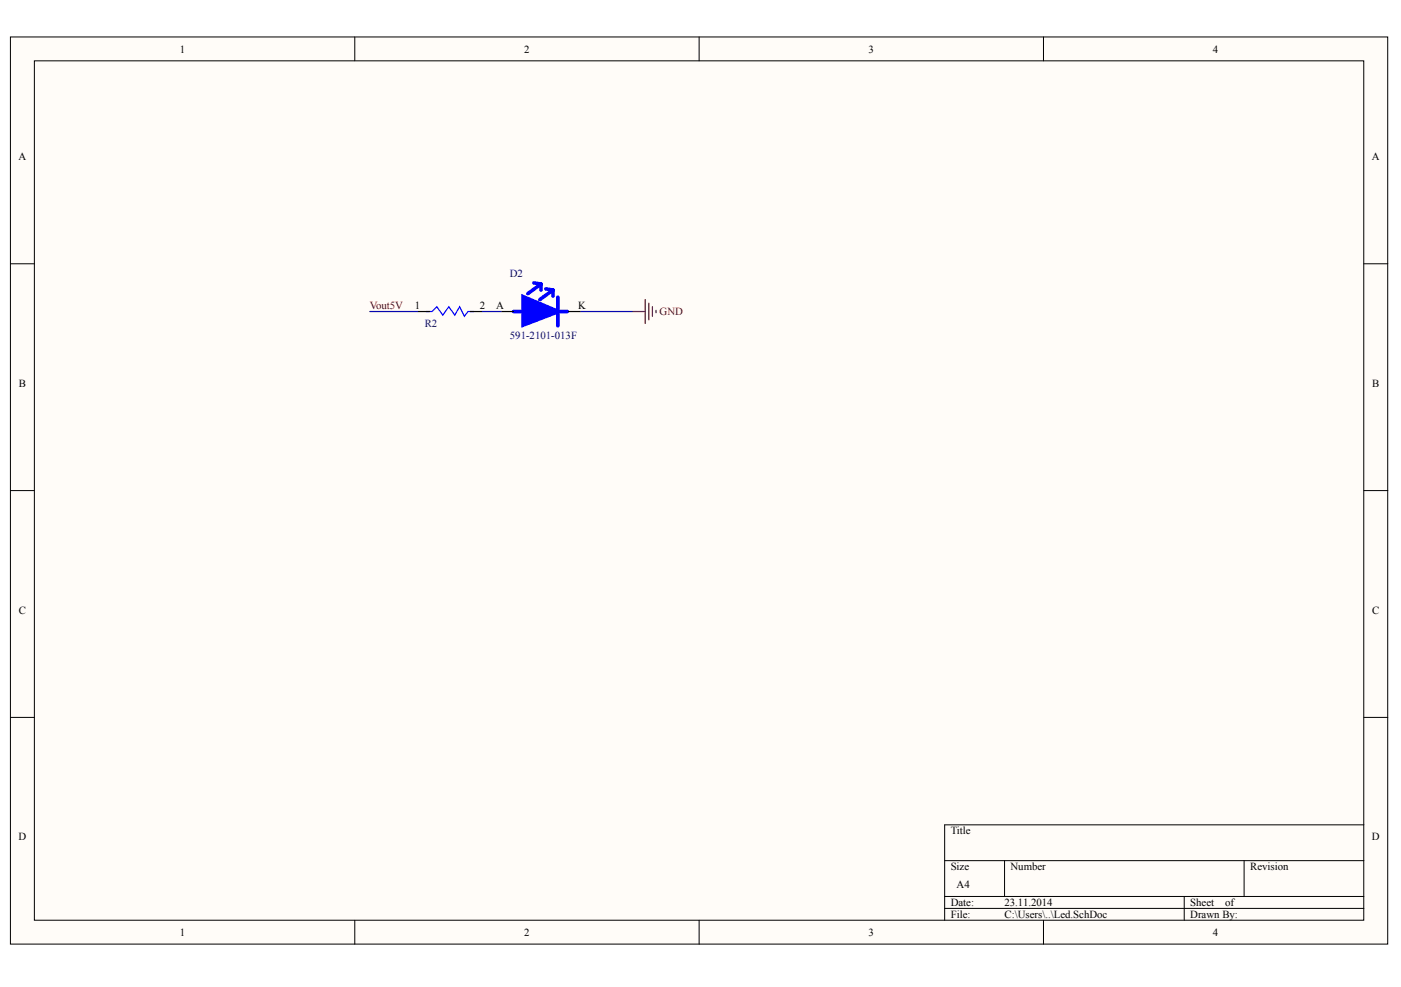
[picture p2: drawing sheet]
<svg xmlns="http://www.w3.org/2000/svg" width="287mm" height="202mm" viewBox="0 0 287 202" stroke-linecap="round" stroke-linejoin="round" font-family="sans-serif">
<g fill="#fffcf8" stroke="#000" stroke-width=".2">
<path d="M2.1 7.6h282v185.8h-282z"/>
<path d="M7 12.5h272.2v176h-272.2z"/>
</g>
<g fill="none" stroke="#000" stroke-width=".2">
<path d="M72.6 7.6v4.9M143.1 7.6v4.9M213.6 7.6v4.9M2.1 54h4.9M279.2 54h4.9M2.1 100.5h4.9M279.2 100.5h4.9M2.1 146.9h4.9M279.2 146.9h4.9M193.4 176.3h85.8M205.6 176.3v7.3M254.7 176.3v7.3"/>
<path d="M279.2 168.9h-85.8v19.6M72.6 188.5v4.9M143.1 188.5v4.9M193.4 183.6h85.8M193.4 186h85.8M213.6 188.5v4.9M242.4 183.6v4.9"/>
</g>
<path d="M87.2 63.8h1.2l1-1 1.3 1.7 1.2-1.7 1.2 1.7 1-1.7 1 2 .7-1h1.2" fill="none" stroke="#00f" stroke-width=".25"/>
<path d="M85.5 63.8h2.5M96.3 63.8h2.4M102.7 63.8h2.4M116.4 63.8h2.4" fill="none" stroke="#000" stroke-width=".25"/>
<path d="M107.3 61.1l6.4 2.7-6.4 2.4z" fill="#00f" stroke="#00f" stroke-width="1.2"/>
<path d="M109.3 57.9l1.5 .3M110.8 58.2l-2.7 1.9M110.8 58.2v1.2M111.7 59.2l1.5 .2M113.2 59.4l-2.7 2M113.2 59.4v1.2M105.1 63.8h11.1M114.2 60.9v5.8" fill="none" stroke="#00f" stroke-width=".74"/>
<path d="M75.7 63.8h9.8M98.7 63.8h4M118.8 63.8h10.8" fill="none" stroke="#000080" stroke-width=".25"/>
<path d="M129.6 63.8h2.5M132.1 61.4v4.8M132.8 62.1v3.4M133.6 62.8v2M134.3 63.6v.4" fill="none" stroke="#800000" stroke-width=".25"/>
<g font-size="2.2">
<text x="36.8" y="10.8">1</text>
<text x="107.3" y="10.8">2</text>
<text x="177.8" y="10.8">3</text>
<text x="248.3" y="10.8">4</text>
<text x="3.8" y="32.8">A</text>
<text x="280.9" y="32.8">A</text>
<text x="84.9" y="63.3">1</text>
<text x="98.3" y="63.3">2</text>
<text x="101.6" y="63.3">A</text>
<text x="118.4" y="63.3">K</text>
<text x="3.8" y="79.2">B</text>
<text x="280.9" y="79.2">B</text>
<text x="3.8" y="125.7">C</text>
<text x="280.9" y="125.7">C</text>
<text x="3.8" y="172.1">D</text>
<text x="194.6" y="170.9">Title</text>
<text x="280.9" y="172.1">D</text>
<text x="194.6" y="178.2">Size</text>
<text x="206.9" y="178.2">Number</text>
<text x="255.9" y="178.2">Revision</text>
<text x="194.6" y="185.6">Date:</text>
<text x="195.8" y="181.9">A4</text>
<text x="205.6" y="185.6">23.11.2014</text>
<text x="243.7" y="185.6">Sheet</text>
<text x="250.8" y="185.6">of</text>
<text x="36.8" y="191.7">1</text>
<text x="107.3" y="191.7">2</text>
<text x="177.8" y="191.7">3</text>
<text x="194.6" y="188">File:</text>
<text x="205.6" y="188">C:\Users\..\Led.SchDoc</text>
<text x="243.7" y="188">Drawn By:</text>
<text x="248.3" y="191.7">4</text>
</g>
<g font-size="2.2" fill="#000080">
<text x="104.4" y="56.7">D2</text>
<text x="87" y="67">R2</text>
<text x="104.4" y="69.4">591-2101-013F</text>
</g>
<g font-size="2.2" fill="#800000">
<text x="75.7" y="63.3">Vout5V</text>
<text x="135" y="64.6">GND</text>
</g>
</svg>
